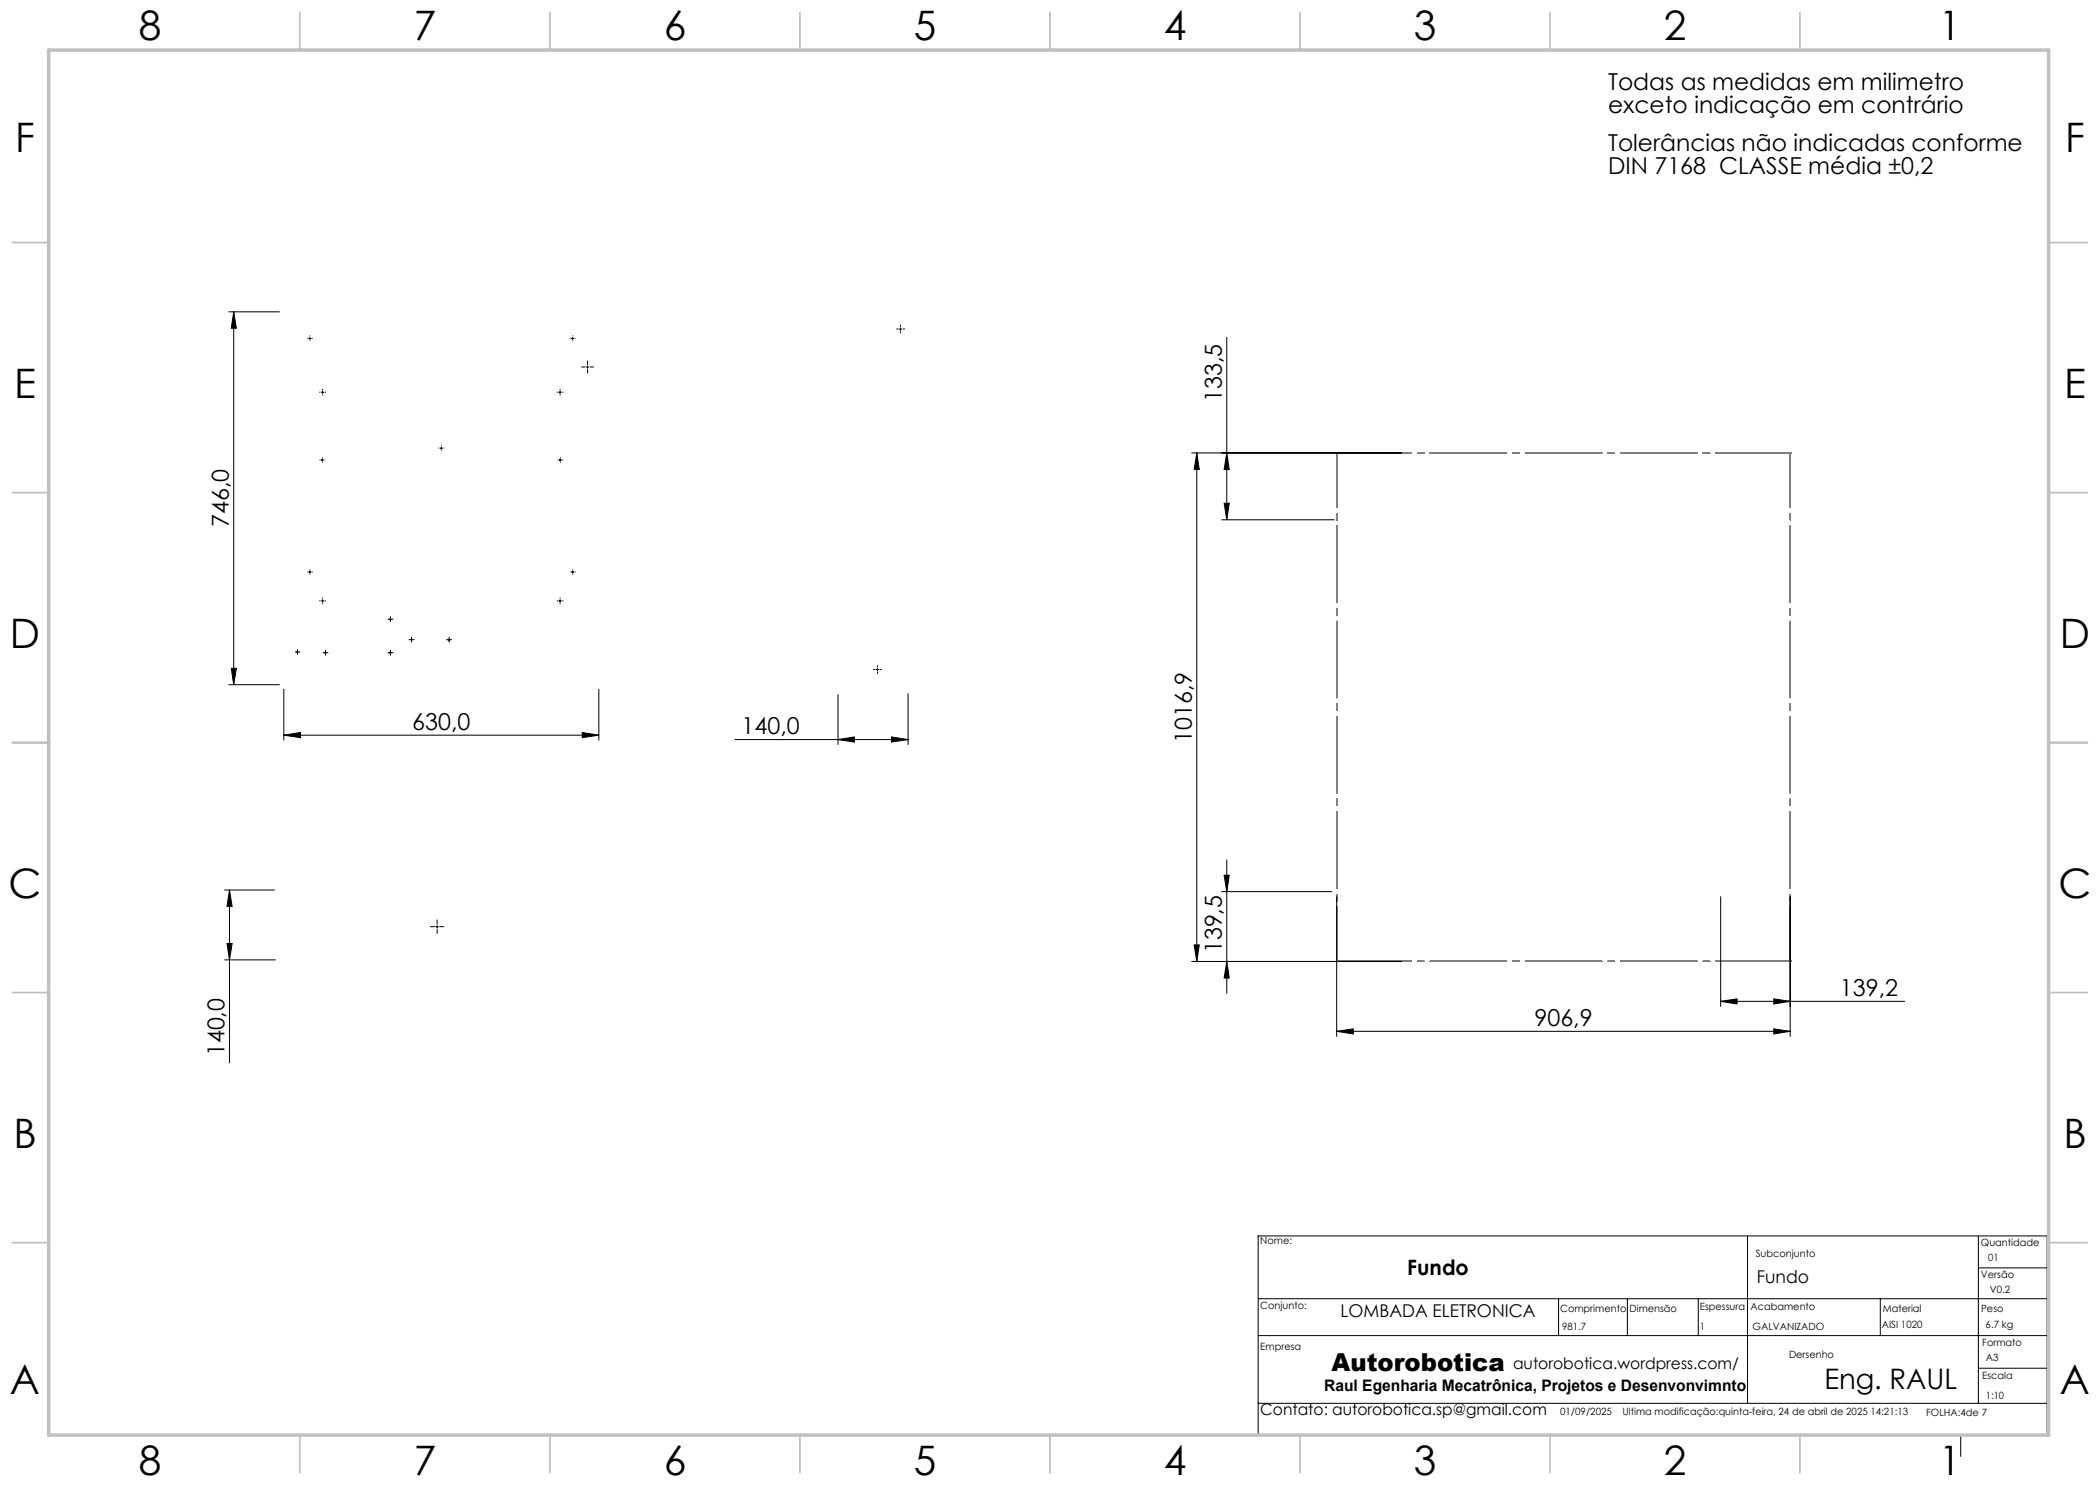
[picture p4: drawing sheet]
<svg xmlns="http://www.w3.org/2000/svg" width="420mm" height="297mm" viewBox="0 0 420 297" stroke-linecap="round" stroke-linejoin="round" font-family="sans-serif">
<g fill="none" stroke="#000" stroke-width=".2">
<path d="M45.8 62.4h10.1M46.7 62.4v74.5M46.7 62.4l.6 3.2h-1.1zM61.7 67.7h.5M62 67.4v.5M64.3 78.5h.5M64.5 78.2v.5M111.8 78.5h.5M112 78.2v.5M114.3 67.7h.5M114.5 67.4v.5M117.3 73.4h.5"/>
<path d="M117.5 73.2v.5M179.8 65.8h.5M180.1 65.6v.5M245.4 67.5v36.5M64.2 92h.5M64.5 91.8v.4M88 89.6h.5M88.3 89.4v.5M111.8 92h.5M112 91.8v.4M238.3 90.6h42M239.4 90.6v101.7"/>
<path d="M239.4 90.6l.5 3.3h-1.1zM245.4 90.6l.5 3.3h-1.1zM61.7 114.4h.5M62 114.2v.4M64.5 119.9v.5M112 119.9v.5M114.3 114.4h.5M114.5 114.2v.4M244.3 104h22.5M244.8 100.6h1.1l-.5 3.4zM45.8 136.9h10.1M46.2 133.7h1.1l-.6 3.2z"/>
<path d="M56.8 137.9v10.1M59.2 130.4h.6M59.5 130.2v.5M64.3 120.2h.5M64.8 130.6h.5M65.1 130.3v.5M77.8 123.9h.5M77.8 130.6h.5M78.1 123.6v.5M78.1 130.3v.5M82.1 127.9h.4M82.3 127.7v.5"/>
<path d="M89.6 127.9h.5M89.8 127.7v.5M111.8 120.2h.5M119.8 137.9v10.1M167.6 138.9v10M175.2 133.9h.5M175.5 133.7v.5M181.6 138.7v10.2M56.8 147l3.3-.5v1zM56.8 147h63M116.5 146.5l3.3 .5-3.3 .5zM147 147.9h34.6"/>
<path d="M167.6 147.9l3.3-.5v1zM178.3 147.4l3.3 .5-3.3 .5zM44.9 178h10M45.9 178v34.6M45.9 178l.5 3.3h-1zM244.3 178.3h22M244.8 175h1.1l-.5 3.3zM245.4 172v26.6M267.3 179.3v28M344.1 179.3v22M358 179.3v28M44.9 192h10.2"/>
<path d="M45.4 188.7h1l-.5 3.3zM87.2 185.3h.5M87.4 185.1v.5M238.8 189h1.1l-.5 3.3zM245.4 192.3l.5 3.3h-1.1zM280.3 192.3h-42M354.8 199.8l3.2 .5-3.2 .5zM267.3 206.3l3.4-.5v1zM267.3 206.3h90.7M344.1 200.3l3.3-.5v1zM344.1 200.3h36.8M354.8 205.8l3.2 .5-3.2 .5z"/>
<path d="M251.6 259.7h157.8M311.7 259.7v7.4M325.5 259.7v7.4M339.7 259.7v7.4M349.5 247.3v33.3M376.1 259.7v7.4M395.7 253.6h13.7M395.7 247.4v33.3M251.6 267.1h157.8M395.7 273.6h13.7M251.6 280.7h157.8M251.6 287v-39.8h157.8v39.8"/>
<path d="M392.1 287v4.3"/>
</g>
<g fill="none" stroke="#000" stroke-width=".2" stroke-dasharray="15.2 1.3 1.3 1.3">
<path d="M61.5 67.7h.1M62 67.2h.1M62 68.2h.1M62.5 67.7h.1M64 78.4h-.1M64.5 77.9v-.1M64.5 78.9v.1M65 78.4h.1M111.5 78.4h-.1M112 77.9v-.1M112 78.9v.1M112.5 78.4h.1"/>
<path d="M114 67.7h.1M114.5 67.2h.1M114.5 68.2h.1M115 67.7h.1M117 73.4h-.7M117.5 72.9v-.7M117.5 73.9v.7M118 73.4h.7M179.6 65.8h-.3M180.1 65.3v-.3M180.1 66.3v.3M180.6 65.8h.3"/>
<path d="M64 92h.1M64.5 91.5h.1M64.5 92.5h.1M65 92h.1M87.8 89.6h.1M88.3 89.1h.1M88.3 90.1h.1M88.8 89.6h.1M111.6 92h.1M112.1 91.5h.1M112.1 92.5h.1M112.6 92h.1"/>
<path d="M61.5 114.4h.1M62 113.9h.1M62 114.9h.1M62.5 114.4h.1M64.5 119.7v-.1M112 119.7v-.1M114 114.4h.1M114.5 113.9h.1M114.5 114.9h.1M115 114.4h.1M59.3 130.4h-.2M59.5 130.1v-.2"/>
<path d="M59.5 130.6v.3M59.8 130.4h.2M64 120.2h-.1M64.5 120.7v.1M64.8 130.5h-.2M65 120.2h.1M65.1 130.3v-.3M65.1 130.8v.2M65.3 130.5h.3M77.8 123.8h-.2M77.8 130.5h-.2M78.1 123.6v-.3"/>
<path d="M78.1 124.1v.2M78.1 130.3v-.3M78.1 130.8v.2M78.3 123.8h.3M78.3 130.5h.3M82.1 127.9h-.3M82.3 127.7v-.3M82.3 128.2v.2M82.6 127.9h.2M89.6 127.9h-.3M89.8 127.7v-.3M89.8 128.2v.2"/>
<path d="M90.1 127.9h.2M111.5 120.2h-.1M112 120.7v.1M112.5 120.2h.1M175 133.9h-.3M175.5 133.4v-.3M175.5 134.4v.3M176 133.9h.3M86.9 185.3h-.8M87.4 184.8v-.8M87.4 185.8v.9M87.9 185.3h.9"/>
</g>
<path d="M267.4 90.6h.1M358.1 90.6h.1M267.4 192.3h.1M358.1 192.3h.1" fill="none" stroke="#808080" stroke-width=".2" stroke-dasharray="15.2 1.3 1.3 1.3"/>
<path d="M267.4 90.6v101.7M358.1 90.6v101.7M267.4 192.3v-101.7M358.1 192.3v-101.7" fill="none" stroke="#808080" stroke-width=".2" stroke-dasharray="15.2 1.3 1.3 1.3" stroke-dashoffset="4.4"/>
<path d="M358.1 90.6h-90.7M358.1 192.3h-90.7" fill="none" stroke="#808080" stroke-width=".2" stroke-dasharray="15.2 1.3 1.3 1.3" stroke-dashoffset=".4"/>
<g fill="none" stroke="#c0c0c0" stroke-width=".35">
<path d="M60 2.5v7.5M110 2.5v7.5M160 2.5v7.5M210 2.5v7.5M260 2.5v7.5M310 2.5v7.5M360 2.5v7.5M2.5 48.5h7.5M410 48.5h7.5M2.5 98.5h7.5M410 98.5h7.5M2.5 148.5h7.5"/>
<path d="M410 148.5h7.5M2.5 198.5h7.5M410 198.5h7.5M2.5 248.5h7.5M410 248.5h7.5M60 287v7.5M110 287v7.5M160 287v7.5M210 287v7.5M260 287v7.5M310 287v7.5M360 287v7.5"/>
</g>
<path d="M9.7 10h400v277h-400z" fill="none" stroke="#c0c0c0" stroke-width=".7"/>
<g fill="#000">
<path d="M46.2 133.7h1.1l-.6 3.2zM46.7 62.4l.6 3.2h-1.1zM245.4 192.3l.5 3.3h-1.1zM244.8 175h1.1l-.5 3.3zM45.4 188.7h1l-.5 3.3zM45.9 178l.5 3.3h-1z"/>
<path d="M56.8 147l3.3-.5v1zM116.5 146.5l3.3 .5-3.3 .5zM267.3 206.3l3.4-.5v1zM354.8 205.8l3.2 .5-3.2 .5zM344.1 200.3l3.3-.5v1zM354.8 199.8l3.2 .5-3.2 .5z"/>
<path d="M178.3 147.4l3.3 .5-3.3 .5zM167.6 147.9l3.3-.5v1z"/>
<path d="M238.8 189h1.1l-.5 3.3zM239.4 90.6l.5 3.3h-1.1zM244.8 100.6h1.1l-.5 3.4zM245.4 90.6l.5 3.3h-1.1z"/>
</g>
<g font-size="8.1">
<text x="27.8" y="8">8</text>
<text x="82.8" y="8">7</text>
<text x="132.8" y="8">6</text>
<text x="182.8" y="8">5</text>
<text x="232.8" y="8">4</text>
<text x="282.8" y="8">3</text>
<text x="332.8" y="8">2</text>
<text x="387.8" y="8">1</text>
<text x="3" y="30.4">F</text>
<text x="413" y="30.4">F</text>
<text x="2.8" y="79.6">E</text>
<text x="412.8" y="79.6">E</text>
<text x="2" y="129.6">D</text>
<text x="412" y="129.6">D</text>
<text x="1.7" y="179.6">C</text>
<text x="411.7" y="179.6">C</text>
<text x="2.7" y="229.6">B</text>
<text x="412.7" y="229.6">B</text>
<text x="2" y="278.9">A</text>
<text x="412" y="278.9">A</text>
<text x="27.8" y="295">8</text>
<text x="82.8" y="295">7</text>
<text x="132.8" y="295">6</text>
<text x="182.8" y="295">5</text>
<text x="232.8" y="295">4</text>
<text x="282.8" y="295">3</text>
<text x="332.8" y="295">2</text>
<text x="387.8" y="295">1</text>
</g>
<text font-size="5.6" x="364.9" y="277.8">Eng. RAUL</text>
<text font-size="4.9" x="266.3" y="274.2">Autorobotica</text>
<g font-size="4.7">
<text x="321.6" y="18">Todas as medidas em milimetro</text>
<text x="321.6" y="22.5">exceto indicação em contrário</text>
<text x="321.6" y="30.2">Tolerâncias não indicadas conforme</text>
<text x="321.6" y="34.7">DIN 7168 CLASSE média ±0,2</text>
<text x="244.4" y="80.4" transform="rotate(-90 244.4 80.4)">133,5</text>
<text x="45.8" y="105.5" transform="rotate(-90 45.8 105.5)">746,0</text>
<text x="82.5" y="146">630,0</text>
<text x="148.3" y="146.9">140,0</text>
<text x="238.4" y="148.5" transform="rotate(-90 238.4 148.5)">1016,9</text>
<text x="244.4" y="190.7" transform="rotate(-90 244.4 190.7)">139,5</text>
<text x="368" y="199.2">139,2</text>
<text x="306.9" y="205.3">906,9</text>
<text x="44.9" y="211.3" transform="rotate(-90 44.9 211.3)">140,0</text>
</g>
<text font-size="4.2" x="281.5" y="254.9">Fundo</text>
<g font-size="3.5">
<text x="351.4" y="256.7">Fundo</text>
<text x="268.1" y="263.3">LOMBADA ELETRONICA</text>
</g>
<g font-size="3.2">
<text x="302.6" y="273.8">autorobotica.wordpress.com/</text>
<text x="264.9" y="278.3">Raul Egenharia Mecatrônica, Projetos e Desenvonvimnto</text>
<text x="252.1" y="283.1">Contato: autorobotica.sp@gmail.com</text>
</g>
<g font-size="2">
<text x="252.1" y="248.8">Nome:</text>
<text x="351.1" y="251.3">Subconjunto</text>
<text x="396.2" y="249.2">Quantidade</text>
<text x="396.2" y="255.7">Versão</text>
<text x="397.6" y="252.1">01</text>
<text x="252.1" y="261.8">Conjunto:</text>
<text x="312" y="262.3">Comprimento</text>
<text x="325.9" y="262.3">Dimensão</text>
<text x="340" y="261.9">Espessura</text>
<text x="350.1" y="261.9">Acabamento</text>
<text x="376.6" y="262.4">Material</text>
<text x="396.2" y="262.4">Peso</text>
<text x="398" y="258.7">V0.2</text>
<text x="312.4" y="266">981.7</text>
<text x="340" y="266">1</text>
<text x="350.5" y="266">GALVANIZADO</text>
<text x="376.4" y="265.5">AISI 1020</text>
<text x="396.5" y="269.3">Formato</text>
<text x="397.1" y="265.5">6.7 kg</text>
<text x="252.1" y="270">Empresa</text>
<text x="357.8" y="271.5">Dersenho</text>
<text x="396.5" y="275.8">Escala</text>
<text x="397.2" y="272.2">A3</text>
<text x="397.2" y="279.7">1:10</text>
<text x="312" y="283.1">01/09/2025</text>
<text x="324.5" y="283.1">Ultima modificação:quinta-feira, 24 de abril de 2025 14:21:13</text>
<text x="385.2" y="283.2">FOLHA:4de 7</text>
</g>
</svg>
